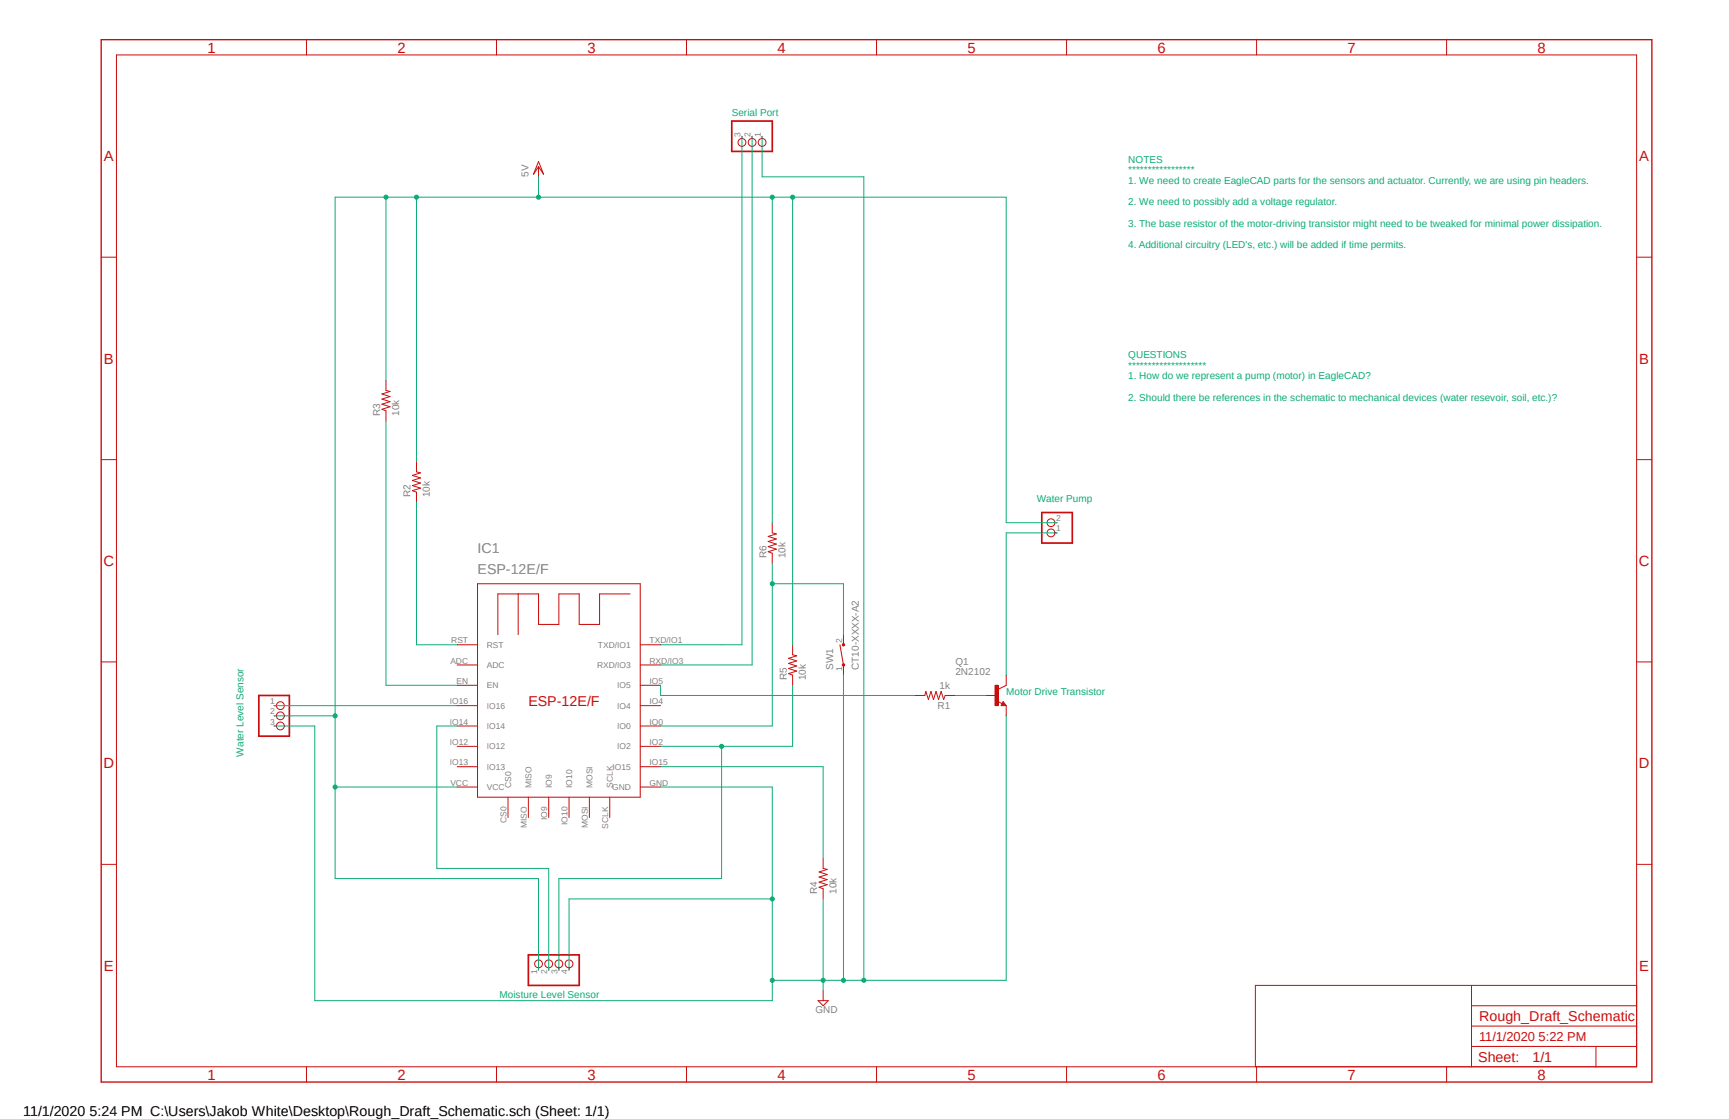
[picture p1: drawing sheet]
<svg xmlns="http://www.w3.org/2000/svg" width="432mm" height="279mm" viewBox="0 0 432 279" stroke-linecap="round" stroke-linejoin="round" font-family="sans-serif">
<path d="M24.8 9.6l388.1 261.1M412.9 9.6l-388.1 261.1" fill="none" stroke="#fff" stroke-width=".25"/>
<g fill="none" stroke="#c90d0c" stroke-width=".25">
<path d="M29.1 13.7h379.6v252.7h-379.6zM76.5 9.9v3.8M124 9.9v3.8M171.4 9.9v3.8M218.9 9.9v3.8M266.4 9.9v3.8M313.8 9.9v3.8M361.3 9.9v3.8M185.3 34v.6M187.8 34v.6M190.3 34v.6M134.5 41.6v2.6"/>
<path d="M134.5 40.3l1.3 3.2-1.3-1.9-1.3 1.9zM25.3 64.2h3.8M408.7 64.2h3.8M96.4 95v2.5l1 .2-2 .7 2 .6-2 .7 2 .6-2 .6 2 .7-2 .6 1 .4v2.5M25.3 114.8h3.8M104 115.3v2.5l1 .3-2 .6 2 .6-2 .7 2 .6-2 .6 2 .7-2 .6 1 .4v2.5M408.7 114.8h3.8M192.9 130.5v2.6l1 .2-2 .6 2 .7-2 .6 2 .6-2 .7 2 .6-2 .7 1 .3v2.6M263.4 133.1h.6M263.4 130.5h.6M119.3 145.8h40.6v53.3h-40.6zM129.4 148.3v10.2"/>
<path d="M157.4 148.3h-7.7v7.6h-5v-7.6h-5.1v7.6h-5.1v-7.6h-10.2v10.2M25.3 165.3h3.8M68.5 176.2h.5M68.5 178.7h.5M114.2 161h5.1M114.2 166h5.1M114.2 171.1h5.1M114.2 176.2h5.1M159.9 161h5.1M159.9 166h5.1M159.9 171.1h5.1M159.9 176.2h5.1"/>
<path d="M198 161v2.5l1 .2-2.1 .7 2.1 .6-2.1 .7 2.1 .6-2.1 .6 2.1 .7-2.1 .6 1.1 .4v2.5M209.8 161l.9 5M408.7 165.3h3.8M68.5 181.3h.5M114.2 181.3h5.1M114.2 186.4h5.1M114.2 191.4h5.1M114.2 196.5h5.1M126.9 199.1v5M132 199.1v5M137 199.1v5M142.1 199.1v5"/>
<path d="M147.2 199.1v5M152.3 199.1v5M159.9 181.3h5.1M159.9 186.4h5.1M159.9 191.4h5.1M159.9 196.5h5.1M25.3 215.8h3.8M205.6 214.3v2.5l1 .3-2 .6 2 .7-2 .6 2 .6-2 .7 2 .6-2 .6 1 .4v2.6M408.7 215.8h3.8M204.3 249.9h2.5l-1.2 1.2zM205.6 247.3v2.6M367.5 246v20.4"/>
<path d="M367.5 256.2h41.2M367.5 251.1h41.2M408.7 246h-95.2v20.4M76.5 266.4v3.8M124 266.4v3.8M171.4 266.4v3.8M218.9 266.4v3.8M266.4 266.4v3.8M313.8 266.4v3.8M361.3 266.4v3.8M367.5 261.3h41.2M398.6 261.3v5.1"/>
<circle cx="185.3" cy="35.6" r=".98"/>
<circle cx="187.8" cy="35.6" r=".98"/>
<circle cx="190.3" cy="35.6" r=".98"/>
<circle cx="262.5" cy="133.1" r=".98"/>
<circle cx="262.5" cy="130.5" r=".98"/>
<circle cx="70" cy="178.7" r=".98"/>
<circle cx="70" cy="176.2" r=".98"/>
<circle cx="70" cy="181.3" r=".98"/>
</g>
<path d="M182.8 30.2h10.1v7.6h-10.1zM260.2 128h7.6v7.6h-7.6zM64.6 173.7h7.7v10.1h-7.7z" fill="none" stroke="#c90d0c" stroke-width=".42"/>
<path d="M25.3 9.9h387.2v260.3h-387.2z" fill="none" stroke="#c90d0c" stroke-width=".34"/>
<circle cx="210.6" cy="166" r=".3" fill="#c90d0c"/>
<circle cx="210.6" cy="166" r=".3" fill="none" stroke="#c90d0c" stroke-width=".25"/>
<circle cx="210.6" cy="161" r=".3" fill="#c90d0c"/>
<g fill="none" stroke="#c90d0c" stroke-width=".25">
<path d="M210.7 158.5v2.5M210.7 166v2.6M249 175.1l1.3 .6M250.5 175.2l.8 1h-1.3zM250.5 175.7l.2 .2h-.4l.2-.5 .5 .7h-.7M251.3 171.1l-2 1M134.5 241.7v.5M137 241.7v.5M139.6 241.7v.5M142.1 241.7v.5"/>
<circle cx="210.6" cy="161" r=".3"/>
<circle cx="134.5" cy="240.7" r=".98"/>
<circle cx="137" cy="240.7" r=".98"/>
<circle cx="139.6" cy="240.7" r=".98"/>
<circle cx="142.1" cy="240.7" r=".98"/>
</g>
<path d="M132 238.4h12.7v7.6h-12.7z" fill="none" stroke="#c90d0c" stroke-width=".42"/>
<path d="M248.5 171.1h.8v5.1h-.8z" fill-rule="evenodd" fill="#c90d0c"/>
<path d="M228.4 173.7h2.6l.2-1.1 .7 2.1 .6-2.1 .6 2.1 .7-2.1 .6 2.1 .6-2.1 .7 2.1 .4-1h2.5M246.2 173.7h2.6M248.5 171.1h.8v5.1h-.8zM251.3 168.6v2.5M251.3 176.2v2.5" fill="none" stroke="#c90d0c" stroke-width=".25"/>
<path d="M190.3 34v10.2h25.4v200.6h-22.8v-20.3M165 196.5h27.9M205.6 244.8v2.5" fill="none" stroke="#0dab76" stroke-width=".25"/>
<circle cx="205.6" cy="244.8" r=".51" fill="#0dab76"/>
<g fill="none" stroke="#0dab76" stroke-width=".25">
<path d="M210.7 168.6v76.2M192.9 196.5v28M205.6 224.5v20.3"/>
<circle cx="205.6" cy="244.8" r=".51"/>
</g>
<circle cx="210.6" cy="244.8" r=".51" fill="#0dab76"/>
<g fill="none" stroke="#0dab76" stroke-width=".25">
<path d="M192.9 224.5h-50.8v17.7"/>
<circle cx="210.6" cy="244.8" r=".51"/>
</g>
<circle cx="192.9" cy="224.5" r=".51" fill="#0dab76"/>
<g fill="none" stroke="#0dab76" stroke-width=".25">
<path d="M68.5 181.3h10.1v68.6h114.3v-5.1"/>
<circle cx="192.9" cy="224.5" r=".51"/>
</g>
<circle cx="192.9" cy="244.8" r=".51" fill="#0dab76"/>
<g fill="none" stroke="#0dab76" stroke-width=".25">
<path d="M251.3 178.7v66.1h-35.6"/>
<circle cx="192.9" cy="244.8" r=".51"/>
</g>
<circle cx="215.7" cy="244.8" r=".51" fill="#0dab76"/>
<g fill="none" stroke="#0dab76" stroke-width=".25">
<path d="M185.3 34v127h-20.3M187.8 34v132h-22.8M96.4 49.2v45.8M134.5 44.2v5h-50.8v147.3h30.5M96.4 105.1v66h17.8M104 125.4v35.6h10.2"/>
<circle cx="215.7" cy="244.8" r=".51"/>
</g>
<circle cx="96.4" cy="49.2" r=".51" fill="#0dab76"/>
<g fill="none" stroke="#0dab76" stroke-width=".25">
<path d="M104 49.2v66.1"/>
<circle cx="96.4" cy="49.2" r=".51"/>
</g>
<circle cx="104" cy="49.2" r=".51" fill="#0dab76"/>
<g fill="none" stroke="#0dab76" stroke-width=".25">
<path d="M192.9 49.2h5.1v111.8"/>
<circle cx="104" cy="49.2" r=".51"/>
</g>
<circle cx="134.5" cy="49.2" r=".51" fill="#0dab76"/>
<g fill="none" stroke="#0dab76" stroke-width=".25">
<path d="M134.5 49.2h58.4v81.3"/>
<circle cx="134.5" cy="49.2" r=".51"/>
</g>
<circle cx="192.9" cy="49.2" r=".51" fill="#0dab76"/>
<g fill="none" stroke="#0dab76" stroke-width=".25">
<path d="M83.7 196.5v22.9h50.8v22.8"/>
<circle cx="192.9" cy="49.2" r=".51"/>
</g>
<circle cx="83.7" cy="196.5" r=".51" fill="#0dab76"/>
<g fill="none" stroke="#0dab76" stroke-width=".25">
<path d="M68.5 178.7h15.2"/>
<circle cx="83.7" cy="196.5" r=".51"/>
</g>
<circle cx="83.7" cy="178.7" r=".51" fill="#0dab76"/>
<g fill="none" stroke="#0dab76" stroke-width=".25">
<path d="M198 49.2h53.3v81.3h12.7"/>
<circle cx="83.7" cy="178.7" r=".51"/>
</g>
<circle cx="197.9" cy="49.2" r=".51" fill="#0dab76"/>
<g fill="none" stroke="#0dab76" stroke-width=".25">
<path d="M198 171.1v15.3h-33M165 191.4h40.6v22.9M180.2 186.4v33h-40.6v22.8"/>
<circle cx="197.9" cy="49.2" r=".51"/>
</g>
<circle cx="180.2" cy="186.4" r=".51" fill="#0dab76"/>
<g fill="none" stroke="#0dab76" stroke-width=".25">
<path d="M192.9 140.7v40.6h-27.9M192.9 145.8h17.8v12.7"/>
<circle cx="180.2" cy="186.4" r=".51"/>
</g>
<circle cx="192.9" cy="145.8" r=".51" fill="#0dab76"/>
<g fill="none" stroke="#0dab76" stroke-width=".25">
<path d="M264 133.1h-12.7v35.5M68.5 176.2h45.7M165 171.1v2.6h63.4M238.6 173.7h7.6M114.2 181.3h-5.1v35.5h27.9v25.4"/>
<circle cx="192.9" cy="145.8" r=".51"/>
</g>
<g font-size="3.7" fill="#c90d0c">
<text x="51.8" y="13.1">1</text>
<text x="99.3" y="13.1">2</text>
<text x="146.7" y="13.1">3</text>
<text x="194.2" y="13.1">4</text>
<text x="241.6" y="13.1">5</text>
<text x="289.1" y="13.1">6</text>
<text x="336.5" y="13.1">7</text>
<text x="384" y="13.1">8</text>
<text x="25.9" y="40.3">A</text>
<text x="409.4" y="40.3">A</text>
<text x="25.9" y="90.8">B</text>
<text x="409.4" y="90.8">B</text>
<text x="25.9" y="141.4">C</text>
<text x="409.3" y="141.4">C</text>
<text x="25.9" y="191.9">D</text>
<text x="409.3" y="191.9">D</text>
<text x="25.9" y="242.4">E</text>
<text x="409.4" y="242.4">E</text>
<text x="51.8" y="269.6">1</text>
<text x="99.3" y="269.6">2</text>
<text x="146.7" y="269.6">3</text>
<text x="194.2" y="269.6">4</text>
<text x="241.6" y="269.6">5</text>
<text x="289.1" y="269.6">6</text>
<text x="336.5" y="269.6">7</text>
<text x="384" y="269.6">8</text>
</g>
<g font-size="3.6" fill="#808080">
<text x="119.3" y="143.2">ESP-12E/F</text>
<text x="119.3" y="138.1">IC1</text>
</g>
<g font-size="3.6" fill="#c90d0c">
<text x="132" y="176.2">ESP-12E/F</text>
<text x="369.4" y="254.9">Rough_Draft_Schematic</text>
<text x="369.2" y="265.2">Sheet:</text>
<text x="382.7" y="265.1">1/1</text>
</g>
<text font-size="3.6" x="5.8" y="278.6">11/1/2020 5:24 PM C:\Users\Jakob White\Desktop\Rough_Draft_Schematic.sch (Sheet: 1/1)</text>
<text font-size="3.2" fill="#c90d0c" x="369.4" y="260">11/1/2020 5:22 PM</text>
<g font-size="2.5" fill="#0dab76">
<text x="182.8" y="29">Serial Port</text>
<text x="281.8" y="40.6">NOTES</text>
<text x="281.8" y="43.3">*****************</text>
<text x="281.8" y="45.9">1. We need to create EagleCAD parts for the sensors and actuator. Currently, we are using pin headers.</text>
<text x="281.8" y="51.3">2. We need to possibly add a voltage regulator.</text>
<text x="281.8" y="56.6">3. The base resistor of the motor-driving transistor might need to be tweaked for minimal power dissipation.</text>
<text x="281.8" y="61.9">4. Additional circuitry (LED's, etc.) will be added if time permits.</text>
<text x="281.8" y="89.4">QUESTIONS</text>
<text x="281.8" y="92">********************</text>
<text x="281.8" y="94.7">1. How do we represent a pump (motor) in EagleCAD?</text>
<text x="281.8" y="100">2. Should there be references in the schematic to mechanical devices (water resevoir, soil, etc.)?</text>
<text x="258.9" y="125.4">Water Pump</text>
<text x="251.3" y="173.7">Motor Drive Transistor</text>
<text x="60.8" y="188.9" transform="rotate(-90 60.8 188.9)">Water Level Sensor</text>
<text x="124.8" y="249.1">Moisture Level Sensor</text>
</g>
<g font-size="2.5" fill="#808080">
<text x="132" y="44.2" transform="rotate(-90 132 44.2)">5V</text>
<text x="94.9" y="103.8" transform="rotate(-90 94.9 103.8)">R3</text>
<text x="99.7" y="103.8" transform="rotate(-90 99.7 103.8)">10k</text>
<text x="102.5" y="124.2" transform="rotate(-90 102.5 124.2)">R2</text>
<text x="107.3" y="124.2" transform="rotate(-90 107.3 124.2)">10k</text>
<text x="191.4" y="139.4" transform="rotate(-90 191.4 139.4)">R6</text>
<text x="196.2" y="139.4" transform="rotate(-90 196.2 139.4)">10k</text>
<text x="208.1" y="167.3" transform="rotate(-90 208.1 167.3)">SW1</text>
<text x="214.5" y="167.3" transform="rotate(-90 214.5 167.3)">CT10-XXXX-A2</text>
<text x="238.6" y="166">Q1</text>
<text x="196.5" y="169.8" transform="rotate(-90 196.5 169.8)">R5</text>
<text x="201.3" y="169.8" transform="rotate(-90 201.3 169.8)">10k</text>
<text x="234.7" y="172.1">1k</text>
<text x="238.6" y="168.6">2N2102</text>
<text x="234.1" y="177">R1</text>
<text x="204.1" y="223.2" transform="rotate(-90 204.1 223.2)">R4</text>
<text x="208.9" y="223.2" transform="rotate(-90 208.9 223.2)">10k</text>
<text x="203.7" y="253">GND</text>
</g>
<g font-size="2.1" fill="#808080">
<text x="184.9" y="34.2" transform="rotate(-90 184.9 34.2)">3</text>
<text x="187.5" y="34.2" transform="rotate(-90 187.5 34.2)">2</text>
<text x="190" y="34.2" transform="rotate(-90 190 34.2)">1</text>
<text x="263.8" y="130.1">2</text>
<text x="263.8" y="132.7">1</text>
<text x="112.7" y="160.6">RST</text>
<text x="121.6" y="161.8">RST</text>
<text x="149.3" y="161.8">TXD/IO1</text>
<text x="162.2" y="160.6">TXD/IO1</text>
<text x="210.3" y="160.6" transform="rotate(-90 210.3 160.6)">2</text>
<text x="112.5" y="165.7">ADC</text>
<text x="121.6" y="166.8">ADC</text>
<text x="149.1" y="166.8">RXD/IO3</text>
<text x="162.2" y="165.7">RXD/IO3</text>
<text x="210.3" y="167.6" transform="rotate(-90 210.3 167.6)">1</text>
<text x="114" y="170.8">EN</text>
<text x="121.6" y="171.9">EN</text>
<text x="154.1" y="171.9">IO5</text>
<text x="162.2" y="170.8">IO5</text>
<text x="67.5" y="175.9">1</text>
<text x="67.5" y="178.4">2</text>
<text x="112.3" y="175.9">IO16</text>
<text x="121.6" y="177">IO16</text>
<text x="154.1" y="177">IO4</text>
<text x="162.2" y="175.9">IO4</text>
<text x="67.5" y="180.9">3</text>
<text x="112.3" y="180.9">IO14</text>
<text x="121.6" y="182">IO14</text>
<text x="154.1" y="182">IO0</text>
<text x="162.2" y="180.9">IO0</text>
<text x="112.3" y="186">IO12</text>
<text x="112.3" y="191.1">IO13</text>
<text x="121.6" y="187.1">IO12</text>
<text x="154.1" y="187.1">IO2</text>
<text x="162.2" y="191.1">IO15</text>
<text x="162.2" y="186">IO2</text>
<text x="112.5" y="196.2">VCC</text>
<text x="121.6" y="192.2">IO13</text>
<text x="121.6" y="197.3">VCC</text>
<text x="127.6" y="196.7" transform="rotate(-90 127.6 196.7)">CS0</text>
<text x="132.7" y="196.7" transform="rotate(-90 132.7 196.7)">MISO</text>
<text x="137.8" y="196.7" transform="rotate(-90 137.8 196.7)">IO9</text>
<text x="142.9" y="196.7" transform="rotate(-90 142.9 196.7)">IO10</text>
<text x="148" y="196.7" transform="rotate(-90 148 196.7)">MOSI</text>
<text x="152.9" y="197.3">GND</text>
<text x="152.9" y="192.2">IO15</text>
<text x="153" y="196.7" transform="rotate(-90 153 196.7)">SCLK</text>
<text x="162.2" y="196.2">GND</text>
<text x="126.5" y="205.5" transform="rotate(-90 126.5 205.5)">CS0</text>
<text x="131.6" y="206.8" transform="rotate(-90 131.6 206.8)">MISO</text>
<text x="136.7" y="204.8" transform="rotate(-90 136.7 204.8)">IO9</text>
<text x="141.7" y="206" transform="rotate(-90 141.7 206)">IO10</text>
<text x="146.8" y="206.8" transform="rotate(-90 146.8 206.8)">MOSI</text>
<text x="151.9" y="206.9" transform="rotate(-90 151.9 206.9)">SCLK</text>
<text x="134.1" y="243.2" transform="rotate(-90 134.1 243.2)">1</text>
<text x="136.7" y="243.2" transform="rotate(-90 136.7 243.2)">2</text>
<text x="139.2" y="243.2" transform="rotate(-90 139.2 243.2)">3</text>
<text x="141.7" y="243.2" transform="rotate(-90 141.7 243.2)">4</text>
</g>
</svg>
